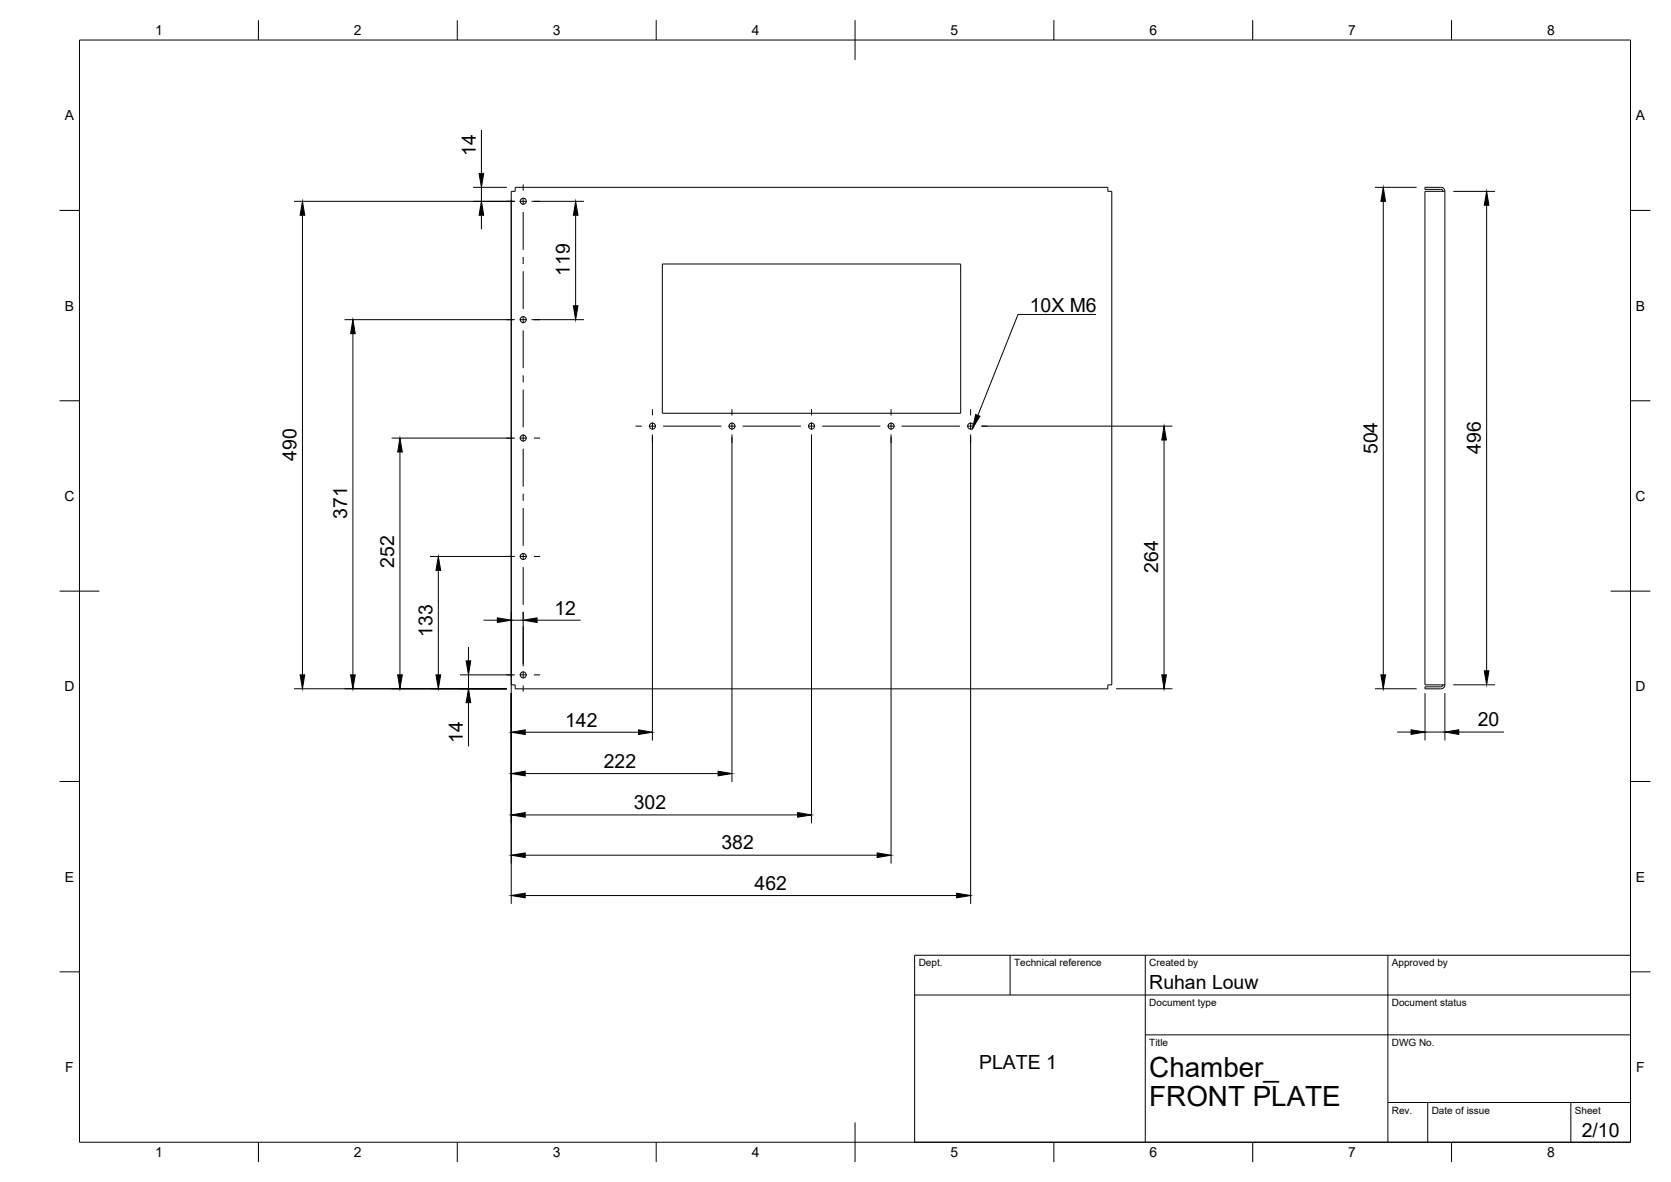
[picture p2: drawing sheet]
<svg xmlns="http://www.w3.org/2000/svg" width="420mm" height="297mm" viewBox="0 0 420 297" stroke-linecap="round" stroke-linejoin="round" font-family="sans-serif">
<!-- layer: Visible -->
<g fill="none" stroke="#000" stroke-width=".25">
<path d="M128.5 48.1h1v-1h149.1v1h.9v124h-.9v1h-149.1v-1h-1zM362.3 47.1h-4v.5h4M362.3 47.6l.4 .2 .1 .3M362.3 47.1a1.01 1.01 0 0 1 1 1M363.3 48.1h-5v124h5M363.3 48.1v124M166.5 66.3h75.1v37.6h-75.1zM362.3 172.6h-4v.5h4M362.8 172.1l-.2 .4-.3 .1M363.3 172.1a1.01 1.01 0 0 1-1 1"/>
<circle cx="131.6" cy="50.6" r=".75"/>
<circle cx="131.6" cy="80.3" r=".75"/>
<circle cx="131.6" cy="110.1" r=".75"/>
<circle cx="164.1" cy="107.1" r=".75"/>
<circle cx="184.1" cy="107.1" r=".75"/>
<circle cx="204.1" cy="107.1" r=".75"/>
<circle cx="224.1" cy="107.1" r=".75"/>
<circle cx="244.1" cy="107.1" r=".75"/>
<circle cx="131.6" cy="139.8" r=".75"/>
<circle cx="131.6" cy="169.6" r=".75"/>
</g>
<!-- layer: BORDER -->
<g fill="none" stroke="#000" stroke-width=".25">
<path d="M20 10.1h390v276.9h-390zM65 5.1v5M115 5.1v5M165 5.1v5M215 5.1v10M265 5.1v5M315 5.1v5M365 5.1v5M15 52.9h5M410 52.9h5M15 100.7h5M410 100.7h5"/>
<path d="M15 148.6h10M405 148.6h10M15 196.4h5M410 196.4h5M15 244.2h5M410 244.2h5M65 287v5M115 287v5M165 287v5M215 282.1v9.9M265 287v5M315 287v5"/>
<path d="M365 287v5"/>
</g>
<!-- layer: TITLEBLOCK -->
<path d="M230 240.1h180v46.9h-180zM230 250h180M254 240.1v9.9M288 240.1v46.9M349 240.1v46.9M288 260.1h122M349 277.1h61M359 277.1v9.9M395 277.1v9.9" fill="none" stroke="#000" stroke-width=".25"/>
<!-- layer: Smart Centers -->
<g fill="none" stroke="#000" stroke-width=".25">
<path d="M127.3 50.6h1.6M130.7 50.6h1.7M131.6 46.3v1.6M131.6 49.7v1.8M131.6 53.3v9.5M134.2 50.6h1.6M131.6 64.6v1.8M131.6 68.1v9.6M131.6 79.4v1.8M127.3 80.3h1.6M130.7 80.3h1.7M131.6 83v9.5"/>
<path d="M131.6 94.3v1.8M131.6 97.9v9.5M134.2 80.3h1.6M127.3 110.1h1.6M130.7 110.1h1.7M131.6 109.2v1.8M131.6 112.8v9.5M134.2 110.1h1.6M159.8 107.1h1.6M163.2 107.1h1.8M164 102.8v1.6M164 106.2v1.8"/>
<path d="M164 109.8v1.5M166.7 107.1h14.7M183.2 107.1h1.7M184 102.8v1.6M184 106.2v1.8M184 109.8v1.5M186.7 107.1h14.7M203.2 107.1h1.7M204 102.8v1.6M204 106.2v1.8M204 109.8v1.5M206.7 107.1h14.7"/>
<path d="M223.2 107.1h1.7M224 102.8v1.6M224 106.2v1.8M224 109.8v1.5M226.7 107.1h14.7M243.2 107.1h1.7M244.1 102.8v1.6M244.1 106.2v1.8M244.1 109.8v1.5M246.7 107.1h1.6M127.3 139.8h1.6M130.7 139.8h1.7"/>
<path d="M131.6 124.1v1.8M131.6 127.6v9.6M131.6 138.9v1.8M134.2 139.8h1.6M131.6 142.5v9.5M131.6 153.8v1.8M131.6 157.4v9.5M127.3 169.6h1.6M130.7 169.6h1.7M131.6 168.7v1.8M131.6 172.3v1.5M134.2 169.6h1.6"/>
</g>
<!-- layer: FD_Dimensions -->
<g fill="none" stroke="#000" stroke-width=".25">
<path d="M121.1 32.6v11M73.9 50.6h55.6M76.1 54.1v115.5M119 47.1h8.4M121.1 47.1v3.5M121.1 54.1v3.5M128.5 50.2v176.9M133.6 50.6h13.2M144.7 54.1v22.7M345.7 47.1h10.5M347.8 50.6v119M365.4 48.1h10.5"/>
<path d="M373.8 51.6v117M86.6 80.3h42.9M88.7 83.8v85.8M133.6 80.3h13.2M98.5 110.1h31M100.6 113.6v56M164 109.2v76.9M184 109.2v87.3M204 109.2v97.7M224 109.2v107.8M244.1 109.2v117.9M246.9 107.1h47.9"/>
<path d="M292.7 110.6v59M108.1 139.8h21.4M110.2 143.3v26.3M121.6 155.9h3.5M128.5 155.9h3.1M131.6 153.7v13.8M135 155.9h11M73.9 173.1h53.5M115.7 169.6h13.8M117.8 162.6v3.5M117.8 169.6v3.5M117.8 176.6v11"/>
<path d="M280.6 173.1h14.2M345.7 173.1h10.5M358.3 174.2v11.9M363.3 174.2v11.9M365.4 172.1h10.5M132.1 184h28.4M132.1 194.4h48.5M351.3 184h3.5M358.3 184h5M366.8 184h11.4M132.1 214.9h88.5M132.1 204.8h68.5"/>
<path d="M132.1 225.1h108.4"/>
</g>
<g fill="#000" stroke="#000" stroke-width=".25">
<path d="M76.1 50.6l.5 3.5h-1.1zM121.1 50.6l.5 3.5h-1.1zM120.5 43.6h1.1l-.5 3.5zM144.7 50.6l.6 3.5h-1.1zM347.8 47.1l.6 3.5h-1.2zM373.8 48.1l.6 3.5h-1.2zM144.2 76.8h1.1l-.6 3.5zM88.7 80.3l.6 3.5h-1.1zM100.6 110.1l.6 3.5h-1.2zM292.7 107.1l.6 3.5h-1.2zM110.2 139.8l.6 3.5h-1.2zM125.1 155.3l3.4 .6-3.4 .5z"/>
<path d="M131.6 155.9l3.4-.6v1.1zM75.5 169.6h1.1l-.5 3.5zM88.2 169.6h1.1l-.6 3.5zM100 169.6h1.2l-.6 3.5zM109.6 169.6h1.2l-.6 3.5zM117.2 166.1h1.2l-.6 3.5zM117.8 173.1l.6 3.5h-1.2zM292.1 169.6h1.2l-.6 3.5zM347.2 169.6h1.2l-.6 3.5zM373.2 168.6h1.2l-.6 3.5zM128.5 194.4l3.6-.6v1.2zM128.5 184l3.6-.6v1.2z"/>
<path d="M160.5 183.4l3.5 .6-3.5 .6zM180.6 193.8l3.4 .6-3.4 .6zM354.8 183.4l3.5 .6-3.5 .6zM363.3 184l3.5-.6v1.2zM128.5 214.9l3.6-.6v1.2zM128.5 204.8l3.6-.6v1.2zM200.6 204.2l3.4 .6-3.4 .6zM220.6 214.3l3.4 .6-3.4 .6zM128.5 225.1l3.6-.6v1.1zM240.5 224.5l3.6 .6-3.6 .5z"/>
</g>
<!-- layer: Hole Notes -->
<path d="M245.3 104.2l1.1 .4-1.8 3z" fill="#000" stroke="#000" stroke-width=".25"/>
<path d="M275.6 79h-19.6l-10.1 25.4" fill="none" stroke="#000" stroke-width=".25"/>
<g font-size="7">
<text x="289" y="270.6">Chamber_</text>
<text x="289" y="278.1">FRONT PLATE</text>
</g>
<g font-size="4.9">
<text x="119.7" y="39.2" transform="rotate(-90 119.7 39.2)">14</text>
<text x="143.3" y="69.3" transform="rotate(-90 143.3 69.3)">119</text>
<text x="258.9" y="78.3">10X M6</text>
<text x="74.6" y="115.8" transform="rotate(-90 74.6 115.8)">490</text>
<text x="346.4" y="114.2" transform="rotate(-90 346.4 114.2)">504</text>
<text x="372.3" y="114.1" transform="rotate(-90 372.3 114.1)">496</text>
<text x="87.3" y="130.4" transform="rotate(-90 87.3 130.4)">371</text>
<text x="99.1" y="142.8" transform="rotate(-90 99.1 142.8)">252</text>
<text x="291.2" y="143.9" transform="rotate(-90 291.2 143.9)">264</text>
<text x="139.4" y="154.4">12</text>
<text x="108.8" y="160.1" transform="rotate(-90 108.8 160.1)">133</text>
<text x="142.1" y="182.6">142</text>
<text x="371.6" y="182.5">20</text>
<text x="116.4" y="186.7" transform="rotate(-90 116.4 186.7)">14</text>
<text x="151.8" y="193">222</text>
<text x="159.4" y="203.3">302</text>
<text x="181.4" y="213.5">382</text>
<text x="189.7" y="223.6">462</text>
<text x="289" y="248.5">Ruhan Louw</text>
<text x="246.2" y="268.7">PLATE 1</text>
<text x="397.7" y="285.7">2/10</text>
</g>
<g font-size="3.5">
<text x="39" y="8.8">1</text>
<text x="89" y="8.8">2</text>
<text x="139" y="8.8">3</text>
<text x="189" y="8.8">4</text>
<text x="239" y="8.8">5</text>
<text x="289" y="8.8">6</text>
<text x="339" y="8.8">7</text>
<text x="389" y="8.8">8</text>
<text x="16.3" y="30.2">A</text>
<text x="411.3" y="30.2">A</text>
<text x="16.3" y="78">B</text>
<text x="411.3" y="78">B</text>
<text x="16.2" y="125.9">C</text>
<text x="411.2" y="125.9">C</text>
<text x="16.2" y="173.7">D</text>
<text x="411.2" y="173.7">D</text>
<text x="16.3" y="221.6">E</text>
<text x="411.3" y="221.6">E</text>
<text x="16.4" y="269.4">F</text>
<text x="411.4" y="269.4">F</text>
<text x="39" y="290.8">1</text>
<text x="89" y="290.8">2</text>
<text x="139" y="290.8">3</text>
<text x="189" y="290.8">4</text>
<text x="239" y="290.8">5</text>
<text x="289" y="290.8">6</text>
<text x="339" y="290.8">7</text>
<text x="389" y="290.8">8</text>
</g>
<g font-size="2.5">
<text x="231" y="242.9">Dept.</text>
<text x="255" y="242.9">Technical reference</text>
<text x="289" y="242.9">Created by</text>
<text x="350" y="242.9">Approved by</text>
<text x="289" y="252.8">Document type</text>
<text x="350" y="252.8">Document status</text>
<text x="289" y="262.9">Title</text>
<text x="350" y="262.9">DWG No.</text>
<text x="350" y="279.9">Rev.</text>
<text x="360" y="279.9">Date of issue</text>
<text x="396" y="279.9">Sheet</text>
</g>
</svg>
